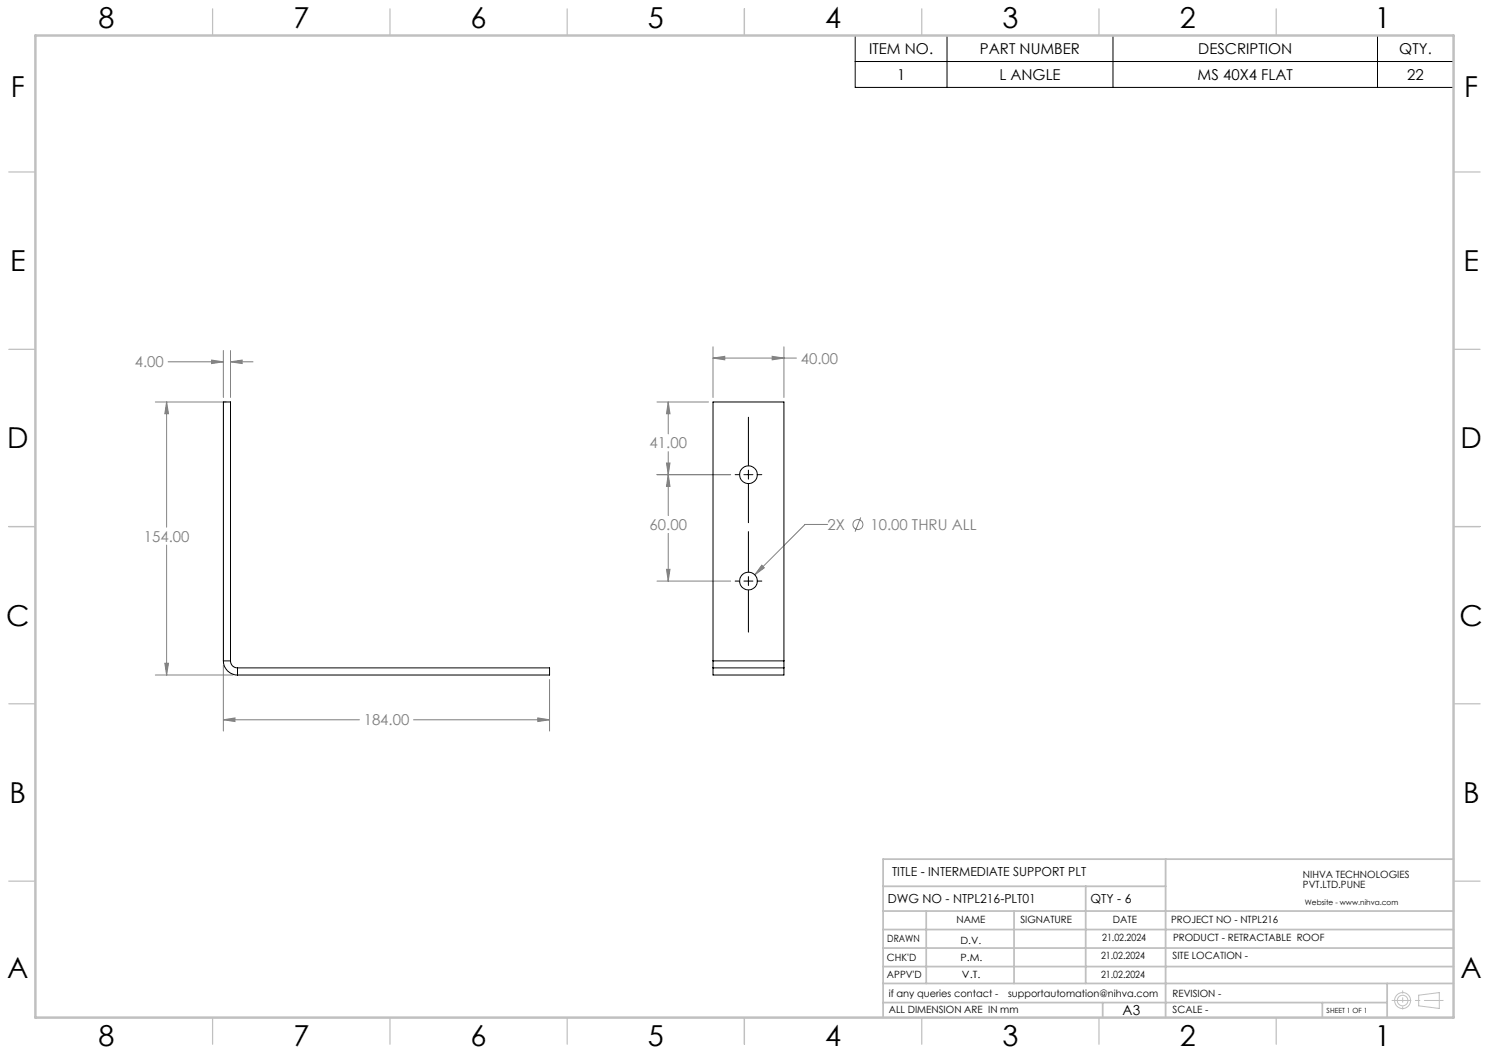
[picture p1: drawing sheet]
<svg xmlns="http://www.w3.org/2000/svg" width="420mm" height="297mm" viewBox="0 0 420 297" stroke-linecap="round" stroke-linejoin="round" font-family="sans-serif">
<g fill="none" stroke="#808080" stroke-width=".28">
<path d="M63 98.9v13.2M65 98.9v13.2M201.1 97.8v14.3M221.1 97.8v14.3M43.8 113.4h19.9M47 113.4l.5 3.3h-1zM47 113.4v35.3M47.4 102.1h15.6M59.7 101.6l3.3 .5-3.3 .4zM65 102.1l3.3-.5v.9zM65 102.1h6.4M185.3 113.4h14.5"/>
<path d="M188.5 113.4l.5 3.3h-1zM188.5 113.4v9M201.1 101l3.3-.5v1zM201.1 101h23.5M217.8 100.5l3.3 .5-3.3 .5zM185.3 133.9h20.8M188 130.6h1l-.5 3.3zM188.5 133.9l.5 3.3h-1zM188.5 127.4v18M47 153.7v36.7M188.5 150.5v13.4M214.9 159.4l.7 .8-2.7 1.9z"/>
<path d="M233.4 147.9h-6.3l-14.2 14.2M242.8 145.9l-1.6 4.1M185.3 163.9h20.8M188 160.6h1l-.5 3.3zM43.8 190.4h21.9M46.5 187.1h1l-.5 3.3zM63 187.7v18.5M155 191.7v14.5M63 203h38.4M63 203l3.3-.5v1zM116.6 203h38.4M151.7 202.5l3.3 .5-3.3 .5z"/>
<circle cx="242" cy="148" r="1.41"/>
</g>
<g fill="none" stroke="#c0c0c0" stroke-width=".28">
<path d="M400.2 280.7l5.8-.7v4.4l-5.8-.7z"/>
<circle cx="395.6" cy="282.2" r="2.26"/>
<circle cx="395.6" cy="282.2" r="1.49"/>
</g>
<g fill="none" stroke="#000" stroke-width=".28">
<path d="M241.2 10h168.8v14.7h-168.8zM241.2 17.4h168.8M267.1 10v14.7M313.9 10v14.7M388.5 10v14.7M211.1 117.7v13.6M207.4 133.9h1.2M209.8 133.9h2.6M211.1 132.6v2.5M211.1 136.4v11M213.6 133.9h1.3M211.1 149.9v11.5"/>
<path d="M207.4 163.9h1.2M209.8 163.9h2.6M211.1 162.6v2.6M211.1 166.4v11.9M213.6 163.9h1.3"/>
</g>
<path d="M392.7 282.2h14.4" fill="none" stroke="#c0c0c0" stroke-width=".28" stroke-dasharray="15.2 1.3 1.3 1.3" stroke-dashoffset="9.9"/>
<path d="M395.7 279.5v5.1" fill="none" stroke="#c0c0c0" stroke-width=".28" stroke-dasharray="15.2 1.3 1.3 1.3" stroke-dashoffset="14.6"/>
<g fill="none" stroke="#c0c0c0" stroke-width=".35">
<path d="M60 2.5v7.5M110 2.5v7.5M160 2.5v7.5M210 2.5v7.5M260 2.5v7.5M310 2.5v7.5M360 2.5v7.5M2.5 48.5h7.5M410 48.5h7.5M2.5 98.5h7.5M410 98.5h7.5M2.5 148.5h7.5"/>
<path d="M410 148.5h7.5M2.5 198.5h7.5M410 198.5h7.5M2.5 248.5h7.5M410 248.5h7.5M60 287v7.5M110 287v7.5M160 287v7.5M210 287v7.5M260 287v7.5M310 287v7.5M360 287v7.5"/>
</g>
<g fill="none" stroke="#c0c0c0" stroke-width=".5">
<path d="M249.1 257h160.9M249.1 250h79.7M261.3 257v20.4M286 257v20.4M306.2 250v27.4M328.8 242.3v44.7M410 242.3h-160.9v44.7M249.1 272.6h160.9M249.1 267.4h160.9M249.1 262.2h160.9M249.1 277.4h160.9M391.3 277.4v9.6"/>
<path d="M249.1 282.8h142.2M311 282.8v4.2M373 282.8v4.2"/>
</g>
<path d="M10 10h400v277h-400z" fill="none" stroke="#c0c0c0" stroke-width=".7"/>
<path d="M47 113.4l.5 3.3h-1zM46.5 187.1h1l-.5 3.3zM59.7 101.6l3.3 .5-3.3 .4zM65 102.1l3.3-.5v.9zM151.7 202.5l3.3 .5-3.3 .5zM63 203l3.3-.5v1zM217.8 100.5l3.3 .5-3.3 .5zM201.1 101l3.3-.5v1zM188.5 113.4l.5 3.3h-1zM188 130.6h1l-.5 3.3zM188.5 133.9l.5 3.3h-1zM188 160.6h1l-.5 3.3zM214.9 159.4l-2 2.7 2.7-1.9z" fill="#808080"/>
<g fill="none" stroke="#000" stroke-width=".28">
<path d="M63 186.4a4 4 0 0 0 4 4M63 186.4h2M63 186.4v-73h2v73M65 186.4a1.93 1.93 0 0 0 2 2M67 188.4v2M67 188.4h88v2h-88M201.1 186.4v2M201.1 186.4h20M201.1 188.4v2h20v-2M201.1 188.4h20M201.1 186.4v-73h20v73M221.1 186.4v2"/>
<circle cx="211.1" cy="133.9" r="2.49"/>
<circle cx="211.1" cy="163.9" r="2.49"/>
</g>
<g font-size="8.1">
<text x="27.8" y="8">8</text>
<text x="82.8" y="8">7</text>
<text x="132.8" y="8">6</text>
<text x="182.8" y="8">5</text>
<text x="232.8" y="8">4</text>
<text x="282.8" y="8">3</text>
<text x="332.8" y="8">2</text>
<text x="387.8" y="8">1</text>
<text x="3" y="27.2">F</text>
<text x="413" y="27.2">F</text>
<text x="2.8" y="76.5">E</text>
<text x="412.8" y="76.5">E</text>
<text x="2" y="126.5">D</text>
<text x="412" y="126.5">D</text>
<text x="1.7" y="176.5">C</text>
<text x="411.7" y="176.5">C</text>
<text x="2.7" y="226.5">B</text>
<text x="412.7" y="226.5">B</text>
<text x="2" y="275.7">A</text>
<text x="412" y="275.7">A</text>
<text x="27.8" y="295">8</text>
<text x="82.8" y="295">7</text>
<text x="132.8" y="295">6</text>
<text x="182.8" y="295">5</text>
<text x="232.8" y="295">4</text>
<text x="282.8" y="295">3</text>
<text x="332.8" y="295">2</text>
<text x="387.8" y="295">1</text>
</g>
<g font-size="4.2">
<text x="245.1" y="15.2">ITEM NO.</text>
<text x="276.4" y="15.2">PART NUMBER</text>
<text x="338" y="15.2">DESCRIPTION</text>
<text x="394.7" y="15.2">QTY.</text>
<text x="253" y="22.5">1</text>
<text x="281.9" y="22.5">L ANGLE</text>
<text x="337.8" y="22.5">MS 40X4 FLAT</text>
<text x="396.9" y="22.5">22</text>
</g>
<g font-size="4.2" fill="#808080">
<text x="38" y="103.6">4.00</text>
<text x="225.9" y="102.6">40.00</text>
<text x="183.2" y="126.5">41.00</text>
<text x="183.2" y="149.5">60.00</text>
<text x="233.5" y="149.5">2X</text>
<text x="245.5" y="149.5">10.00 THRU ALL</text>
<text x="40.6" y="152.8">154.00</text>
<text x="102.6" y="204.6">184.00</text>
</g>
<text font-size="3.9" x="316.7" y="286.4">A3</text>
<g font-size="3.5">
<text x="251.6" y="247.2">TITLE - INTERMEDIATE SUPPORT PLT</text>
<text x="250.4" y="254.8">DWG NO - NTPL216-PLT01</text>
<text x="307.6" y="254.8">QTY - 6</text>
</g>
<g font-size="2.8">
<text x="367.5" y="247.7">NIHVA TECHNOLOGIES</text>
<text x="367.5" y="250.5">PVT.LTD.PUNE</text>
<text x="269.8" y="260.4">NAME</text>
<text x="287.8" y="260.4">SIGNATURE</text>
<text x="313.9" y="260.5">DATE</text>
<text x="330.4" y="260.5">PROJECT NO - NTPL216</text>
<text x="250.3" y="265.7">DRAWN</text>
<text x="270.9" y="266.1">D.V.</text>
<text x="310.9" y="265.5">21.02.2024</text>
<text x="330.9" y="265.5">PRODUCT - RETRACTABLE ROOF</text>
<text x="250.2" y="271.1">CHK'D</text>
<text x="250.2" y="275.8">APPV'D</text>
<text x="270.9" y="271.1">P.M.</text>
<text x="271.3" y="275.8">V.T.</text>
<text x="310.6" y="270.6">21.02.2024</text>
<text x="310.6" y="275.8">21.02.2024</text>
<text x="330.7" y="270.6">SITE LOCATION -</text>
<text x="250.7" y="281.1">if any queries contact -</text>
<text x="284.3" y="281.1">supportautomation@nihva.com</text>
<text x="330.7" y="281.1">REVISION -</text>
<text x="250.7" y="285.6">ALL DIMENSION ARE IN mm</text>
<text x="330.7" y="285.6">SCALE -</text>
</g>
<text font-size="2.1" x="368.1" y="255.1">Website - www.nihva.com</text>
<text font-size="2" x="374.2" y="285.6">SHEET 1 OF 1</text>
</svg>
